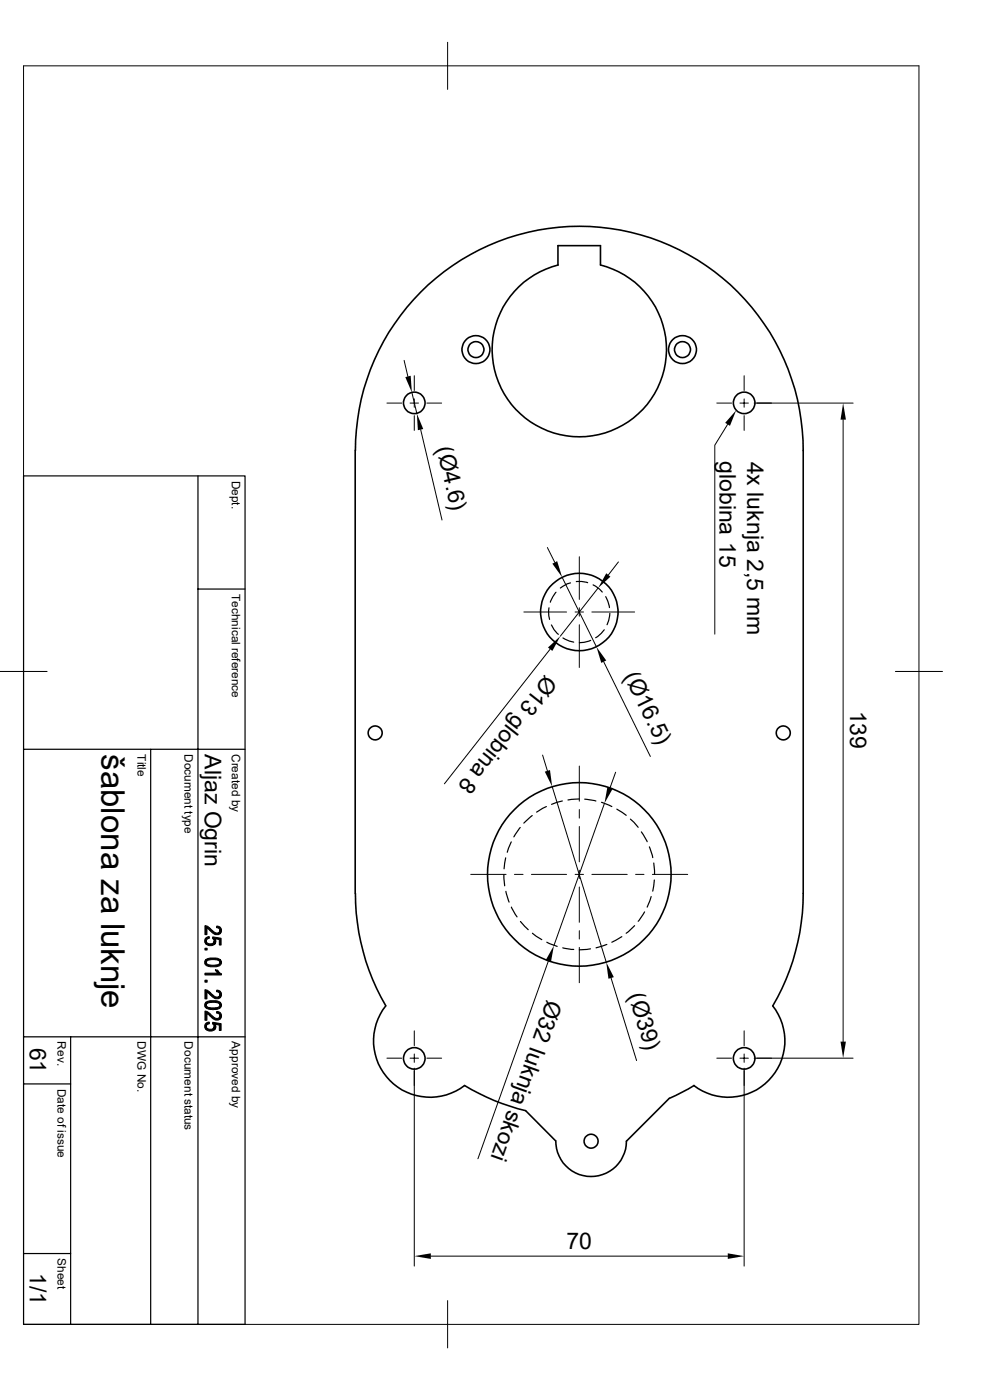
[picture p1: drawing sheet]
<svg xmlns="http://www.w3.org/2000/svg" width="210mm" height="297mm" viewBox="0 0 210 297" stroke-linecap="round" stroke-linejoin="round" font-family="sans-serif">
<g fill="none" stroke="#000" stroke-width=".34">
<path d="M118.4 56.2a18.5 18.5 0 0 0-10.7 28.5 18.5 18.5 0 0 0 30.4 0 18.5 18.5 0 0 0-10.7-28.5v-4.1h-9v4.1M75.4 95.5v94M75.4 95.6a47.5 47.5 0 0 1 47.5-47.6 47.5 47.5 0 0 1 47.5 47.5v94a47.6 47.6 0 0 1-6.4 23.9M75.4 189.5a47.6 47.6 0 0 0 6.4 23.9M81.8 213.4a12 12 0 0 0 .9 15.8 12 12 0 0 0 15.9 1.1 44.9 44.9 0 0 0 12.9 5.3l6.4 6.4M163.9 213.4a12 12 0 0 1-.9 15.8 12 12 0 0 1-15.8 1.1M142 233l-9.1 9.1a7.5 7.5 0 0 1-7.6 7.5 7.5 7.5 0 0 1-7.4-7.6M147.2 230.3l-5.2 2.7"/>
<circle cx="100.9" cy="74.2" r="1.69"/>
<circle cx="101" cy="74.2" r="2.97"/>
<circle cx="144.8" cy="74.2" r="1.69"/>
<circle cx="144.8" cy="74.2" r="2.97"/>
<circle cx="87.9" cy="85.5" r="2.29"/>
<circle cx="157.9" cy="85.5" r="2.29"/>
<circle cx="122.9" cy="129.8" r="8.2"/>
<circle cx="79.6" cy="155.5" r="1.49"/>
<circle cx="166.2" cy="155.5" r="1.49"/>
<circle cx="122.9" cy="185.5" r="19.5"/>
<circle cx="87.9" cy="224.5" r="2.29"/>
<circle cx="157.9" cy="224.5" r="2.29"/>
<circle cx="125.4" cy="242.1" r="1.49"/>
</g>
<g fill="none" stroke="#000" stroke-width=".21">
<path d="M5 14h189.9v267h-189.9zM95 9v10M85.7 76.5l.8 3.4M87.9 79.7v3.1M157.9 79.7v3.1M82.1 85.5h3.1M87 85.5h1.8M87.4 83.3l1 4.5M87.9 84.6v1.8M87.9 88.2v3.1M89.2 91.1l4.6 19.2M90.6 85.5h3.1"/>
<path d="M152.1 85.5h3.1M154.3 90l-2.7 4.4v40.1M157 85.5h1.8M157.9 84.6v1.8M157.9 88.2v3.1M160 85.5h21M178.9 89v132M116.1 116.2l1.6 3.1M122.9 118.1v9.1M131.2 119.2l-2.2 2.8M111.1 129.8h9.1M116.7 137.7l-22.4 28.6"/>
<path d="M119.3 122.5l7.2 14.7M122 129.8h1.8M122.9 128.9v1.8M122.9 132.5v9.1M125.6 129.8h9M126.9 124.8l-8 10.2M0 142.5h10M128.1 140.4l9.9 20.1M189.9 142.5h10M115.1 160.2l1 3.3M117.1 166.9l11.5 37.2M122.9 175.3v7.5"/>
<path d="M122.9 162.5v7.5M122.9 171.7v1.9M128.2 170.4l-10.7 30.2M130.6 163.8l-1.2 3.3M99.9 185.5h7.5M109.1 185.5h1.9M112.7 185.5h7.5M122 185.5h1.8M122.9 188.2v7.5M122.9 197.4v1.8M122.9 184.6v1.8M125.6 185.5h7.5"/>
<path d="M134.8 185.5h1.8M138.4 185.5h7.5M87.9 218.7v3.1M116.3 203.9l-14.9 41.9M122.9 201v7.5M129.6 207.5l5.4 17.5M157.9 218.7v3.1M82.1 224.5h3.1M87 224.5h1.8M87.9 223.6v1.8M87.9 226.6v42M90.6 224.5h3.1"/>
<path d="M152.1 224.5h3.1M157 224.5h1.8M157.9 223.6v1.8M157.9 226.6v42M160 224.5h21M91.4 266.5h63M95 275.9v10.1"/>
</g>
<g fill="none" stroke="#000" stroke-width=".25">
<path d="M5 101h47v180h-47zM42 101v180M42 125h10M116.5 128.9l-.1 1.7 .2 .8M117 132.6l.5 1 .9 1M117.9 125.6l-.6 1-.5 1.2M119.4 135.3l1.4 .7 .9 .2M121 123.7l-.7 .2-1.4 .9M122.3 123.4h1.1l1.3 .2M125.3 135.8l-1.4 .5-1 .1M125.8 124.1l1.4 .9 .6 .6M128.2 133.6l-.6 .8-1.2 .9"/>
<path d="M128.5 126.6l.4 1 .4 1.3M129.4 130.1l-.3 1.6-.3 .8M5 159h47M32 159v122M108.5 178.6l-.9 2.2M110.4 175.6l-1.4 1.9M112.9 173l-1.8 1.6M115.9 171.1l-2.1 1.2M119.3 169.9l-2.3 .7M122.9 169.5l-2.4 .2M124 169.5l2.4 .4M127.6 170.2l2.2 .9"/>
<path d="M130.9 171.7l1.9 1.3M133.7 173.8l1.7 1.7M136.1 176.5l1.2 2.1M137.8 179.7l.7 2.2M106.9 185.5l.2 2.4M107.3 182l-.4 2.3M107.3 189.1l.7 2.3M108.5 192.4l1.2 2.1M110.4 195.5l1.7 1.7M112.9 198l2 1.3M116 199.9l2.2 .9M131.9 198.7l-2.1 1.2"/>
<path d="M134.6 196.4l-1.8 1.6M136.7 193.5l-1.3 2M138.1 190.2l-.8 2.2M138.7 183.1l.2 2.4M138.8 186.7l-.3 2.4M5 220h47M15 220v61M119.4 201.1l2.3 .3M125.3 201.3l-2.4 .2M128.7 200.4l-2.3 .7M5 230h10M5 265.9h10"/>
</g>
<g fill="#000" stroke="#000" stroke-width=".21">
<path d="M43.6 199.1l.8-.4v.4l-.6 .3v1a.97 .97 0 0 1-.2-1.3z" fill-rule="evenodd"/>
<path d="M45.6 199.2a.82 .82 0 0 1 0 1.1z" fill-rule="evenodd"/>
<path d="M43.5 196.4l.6 .2 .9 .8a.91 .91 0 0 0 .8 .5 .91 .91 0 0 0 .9-.5v.7a1.9 1.9 0 0 1-2.4-.9l-.4-.3v1.4h-.4z" fill-rule="evenodd"/>
<path d="M46 196.5a.93 .93 0 0 1 .9 .5 .93 .93 0 0 1-.2 1.1l-.1-.9-.2-.3-.5-.1z" fill-rule="evenodd"/>
<path d="M43.5 201.2h.4v.3h-.4z" fill-rule="evenodd"/>
<path d="M43.5 207.9h.4v.5h-.4z" fill-rule="evenodd"/>
<path d="M43.6 217.2l.8-.4v.4l-.6 .3v1a.97 .97 0 0 1-.2-1.3z" fill-rule="evenodd"/>
<path d="M43.8 199.6a.87 .87 0 0 0 .8 .6 .87 .87 0 0 0 .8-.6l.1 .8a1.54 1.54 0 0 1-1.7 0z" fill-rule="evenodd"/>
<path d="M43.8 217.8a.87 .87 0 0 0 .8 .6 .87 .87 0 0 0 .8-.6l.1 .7a1.54 1.54 0 0 1-1.7 0z" fill-rule="evenodd"/>
<path d="M45.6 217.3a.82 .82 0 0 1 0 1.1z" fill-rule="evenodd"/>
<path d="M45.7 205.8h.4l.1 .7z" fill-rule="evenodd"/>
<path d="M43.8 203.5l.8-.3 1.5 .1 .6 .2v.7a1.28 1.28 0 0 0-1.5-.6 1.2 1.2 0 0 0-1.4 .5z" fill-rule="evenodd"/>
<path d="M43.5 210l.5 .1 1 .8a.99 .99 0 0 0 1.6 .3l.1-.2v.7a1.9 1.9 0 0 1-2.4-.9l-.4-.3v1.4h-.4z" fill-rule="evenodd"/>
<path d="M43.8 212.6l.8-.3h1.5l.6 .3v.6a1.28 1.28 0 0 0-1.5-.6 1.44 1.44 0 0 0-1.4 .5z" fill-rule="evenodd"/>
<path d="M43.5 214.5l.5 .1 1 .9a.99 .99 0 0 0 1.6 .2l.1-.2v.7a1.9 1.9 0 0 1-2.4-.9l-.4-.3v1.5h-.4z" fill-rule="evenodd"/>
<path d="M45.1 198.8l1.8 .3v1.4h-.4v-1.2l-.9-.1-.1 1.2-.1-.8-.3-.5z" fill-rule="evenodd"/>
<path d="M45.1 216.9l1.8 .3v1.4h-.4v-1.1l-.9-.2-.1 1.2-.1-.8-.3-.5z" fill-rule="evenodd"/>
<path d="M43.6 203.6l.2 .6a1.68 1.68 0 0 0 2 .5l.8-.3 .1-.9a.9 .9 0 0 1 .2 1.1 .9 .9 0 0 1-1 .5h-1.4a.91 .91 0 0 1-1-.5 .91 .91 0 0 1 .1-1z" fill-rule="evenodd"/>
<path d="M43.5 206.5h2.7l.1-.5 .7 .6v.2h-3.5z" fill-rule="evenodd"/>
<path d="M46 210.1a.93 .93 0 0 1 .9 .5 .93 .93 0 0 1-.2 1.1l-.1-.9-.2-.3-.5-.1z" fill-rule="evenodd"/>
<path d="M43.6 212.6l.2 .6a1.68 1.68 0 0 0 2 .6l.8-.3 .1-.9a.9 .9 0 0 1 .2 1.1 .9 .9 0 0 1-1 .5l-1.4-.1a.91 .91 0 0 1-1-.4 .91 .91 0 0 1 .1-1.1z" fill-rule="evenodd"/>
<path d="M46 214.6a.93 .93 0 0 1 .9 .6 .93 .93 0 0 1-.2 1l-.1-.9-.2-.2-.5-.2z" fill-rule="evenodd"/>
</g>
<g fill="#000">
<path d="M86 80l1.1-.3 .3 3.6zM88.4 87.8l1.4 3.2-1.2 .3zM156.2 87l-1.3 3.3-1.1-.6zM178.9 85.5l.6 3.5h-1.2zM117.2 119.6l1-.6 1.1 3.5zM116.2 137.4l2.7-2.4-1.7 3.1zM128.6 121.6l.9 .7-2.6 2.5zM126.5 137.2l2.1 2.9-1 .5zM115.6 163.7l1.1-.3 .4 3.5zM128.9 166.9l1.1 .4-1.8 3.1zM117.5 200.6l-.6 3.4-1.1-.3zM128.6 204.1l1.6 3.2-1.1 .3z"/>
<path d="M178.3 221h1.2l-.6 3.5zM87.9 266.5l3.5-.6v1.2zM154.4 265.9l3.5 .6-3.5 .6z"/>
</g>
<text font-size="7" x="21.5" y="160" transform="rotate(90 21.5 160)">šablona za luknje</text>
<g font-size="4.9">
<text x="92.6" y="95.1" transform="rotate(77 92.6 95.1)">(Ø4.6)</text>
<text x="152.7" y="97.8" transform="rotate(90 152.7 97.8)">globina 15</text>
<text x="158.5" y="97.9" transform="rotate(90 158.5 97.9)">4x luknja 2,5 mm</text>
<text x="115.7" y="142.9" transform="rotate(128 115.7 142.9)">Ø13 globina 8</text>
<text x="132.3" y="143.4" transform="rotate(64 132.3 143.4)">(Ø16.5)</text>
<text x="180.3" y="150.7" transform="rotate(90 180.3 150.7)">139</text>
<text x="43.5" y="160" transform="rotate(90 43.5 160)">Aljaz Ogrin</text>
<text x="116.1" y="211.8" transform="rotate(110 116.1 211.8)">Ø32 luknja skozi</text>
<text x="133.3" y="211.2" transform="rotate(73 133.3 211.2)">(Ø39)</text>
<text x="6.3" y="222.3" transform="rotate(90 6.3 222.3)">61</text>
<text x="120.1" y="265">70</text>
<text x="6.3" y="270" transform="rotate(90 6.3 270)">1/1</text>
</g>
<g font-size="2.5">
<text x="49.2" y="102" transform="rotate(90 49.2 102)">Dept.</text>
<text x="49.2" y="126" transform="rotate(90 49.2 126)">Technical reference</text>
<text x="29.2" y="160" transform="rotate(90 29.2 160)">Title</text>
<text x="39.2" y="160" transform="rotate(90 39.2 160)">Document type</text>
<text x="49.2" y="160" transform="rotate(90 49.2 160)">Created by</text>
<text x="12.2" y="220.9" transform="rotate(90 12.2 220.9)">Rev.</text>
<text x="29.2" y="220.9" transform="rotate(90 29.2 220.9)">DWG No.</text>
<text x="39.2" y="220.9" transform="rotate(90 39.2 220.9)">Document status</text>
<text x="49.2" y="220.9" transform="rotate(90 49.2 220.9)">Approved by</text>
<text x="12.2" y="231" transform="rotate(90 12.2 231)">Date of issue</text>
<text x="12.2" y="266.9" transform="rotate(90 12.2 266.9)">Sheet</text>
</g>
</svg>
